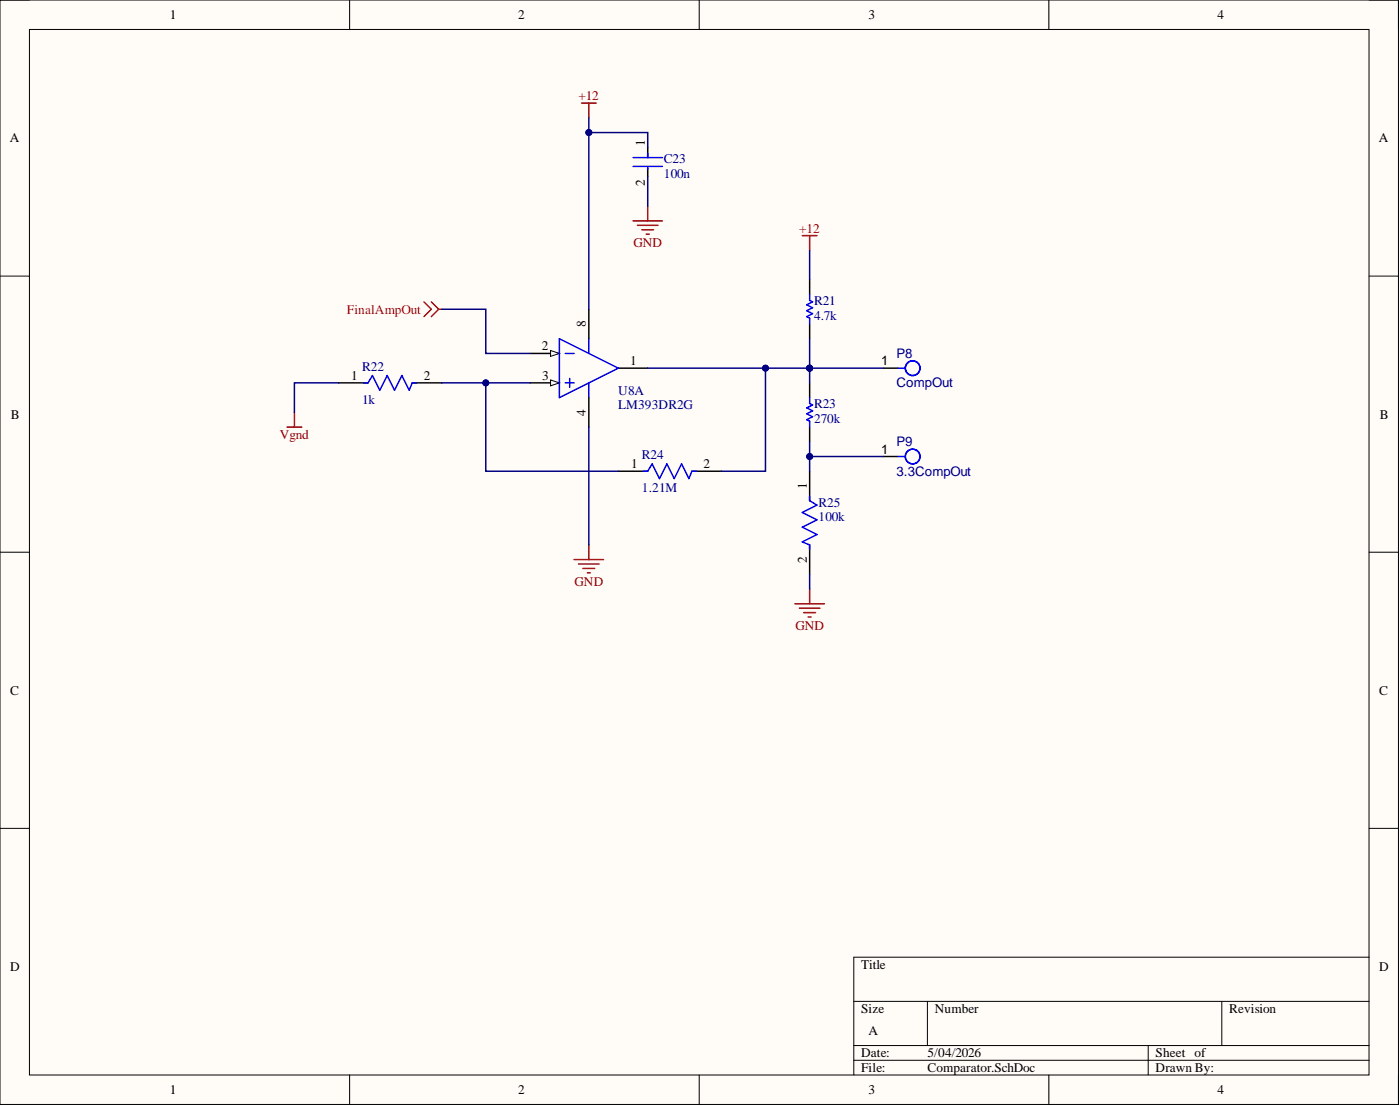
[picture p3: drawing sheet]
<svg xmlns="http://www.w3.org/2000/svg" width="241mm" height="190mm" viewBox="0 0 241 190" stroke-linecap="round" stroke-linejoin="round" font-family="sans-serif">
<path d="M0 0h241v190.2h-241z" fill-rule="evenodd" fill="#fffcf8"/>
<path d="M0 0h241v190.2h-241z" fill="none" stroke="#000" stroke-width=".17"/>
<path d="M5.1 5.1h230.9v180.1h-230.9z" fill-rule="evenodd" fill="#fffcf8"/>
<g fill="none" stroke="#000" stroke-width=".17">
<path d="M0 0h5.1M5.1 5.1h230.9v180.1h-230.9zM60.3 0v5.1M120.5 0v5.1M180.8 0v5.1M236 0h5v5.1M0 47.6h5.1M236 47.6h5M0 95.1h5.1M236 95.1h5M0 142.7h5.1M236 142.7h5"/>
<path d="M147.2 172.5h88.8M159.8 172.5v7.6M210.6 172.5v7.6M236 164.9h-88.8v20.3M60.3 185.2v5M120.5 185.2v5M147.2 180.1h88.8M147.2 182.6h88.8M180.8 185.2v5M197.9 180.1v5.1M241 185.2v5"/>
</g>
<path d="M91.3 60.9h5.1M106.6 63.4h5" fill="none" stroke="#000" stroke-width=".25"/>
<path d="M94.9 60.4l1.5 .5-1.5 .5z" fill="#f8fcff"/>
<path d="M94.9 60.4l1.5 .5-1.5 .5z" fill="none" stroke="#000" stroke-width=".17"/>
<path d="M91.3 65.9h5.1" fill="none" stroke="#000" stroke-width=".25"/>
<path d="M94.9 65.4l1.5 .5-1.5 .6z" fill="#f8fcff"/>
<path d="M94.9 65.4l1.5 .5-1.5 .6z" fill="none" stroke="#000" stroke-width=".17"/>
<g fill="none" stroke="#00f" stroke-width=".25">
<path d="M109.1 27.1h5.1M109.1 28.7h5.1M111.6 26.4v.7M111.6 28.9v.3M96.4 58.3l10.2 5.1-10.2 5.1zM101.5 58.3v2.6M139.5 50.7v1l.6 .3-1.1 .5 1.1 .5-1.1 .5 1.1 .5-1.1 .5 .5 .3v1M62.7 65.9h.7l.8-1.2 1.3 2.5 1.2-2.5 1.3 2.5 1.3-2.5 1.2 2.5 .5-1.3h.8M97.4 60.9h1.6M97.4 65.9h1.6M98.2 65.2v1.5M101.5 65.9v2.6"/>
<path d="M139.5 68.5v1l.6 .3-1.1 .5 1.1 .5-1.1 .5 1.1 .5-1.1 .5 .5 .2v1.1M154.8 63.4h1.2M154.8 78.6h1.2M110.9 81.2h.7l.8-1.3 1.3 2.5 1.2-2.5 1.3 2.5 1.3-2.5 1.2 2.5 .5-1.2h.8M139.5 85.5v.7l1.3 .8-2.5 1.3 2.5 1.2-2.5 1.3 2.5 1.3-2.5 1.2 1.2 .6v.7"/>
<circle cx="157.3" cy="78.6" r="1.27"/>
<circle cx="157.3" cy="63.4" r="1.27"/>
</g>
<g fill="none" stroke="#000" stroke-width=".25">
<path d="M111.6 25.4v1.7M111.6 28.9v1.5M101.5 53.3v5M139.5 48.2v2.5M139.5 55.8v2.5M58.4 65.9h5M71 65.9h5.1M101.5 68.5v5.1M139.5 65.9v2.6M139.5 73.6v2.5M152.2 63.4h2.6M152.2 78.6h2.6"/>
<path d="M106.6 81.2h5M119.2 81.2h5.1M139.5 81.2v5M139.5 93.9v5"/>
</g>
<g fill="none" stroke="#800000" stroke-width=".25">
<path d="M100.2 17.8h2.6M101.5 17.8v2.5M109.1 38h5.1M109.9 38.8h3.5M110.6 39.6h2.1M111.6 35.5v2.5M111.4 40.3h.5M138.3 40.6h2.5M139.5 40.6v2.5M49.5 73.6h2.5M50.7 71v2.6M99 96.4h5"/>
<path d="M99.7 97.1h3.6M100.5 97.9h2M101.2 98.7h.5M101.5 93.9v2.5M137 104h5.1M137.8 104.8h3.5M138.5 105.5h2.1M139.3 106.3h.5M139.5 101.5v2.5"/>
</g>
<path d="M73.1 52l1.2 1.3-1.2 1.2M74.3 52l1.3 1.3M75.6 53.3l-1.3 1.2M75.6 53.3h.5" fill="none" stroke="#f00" stroke-width=".25"/>
<path d="M101.5 20.3v33" fill="none" stroke="#000080" stroke-width=".25"/>
<circle cx="101.5" cy="22.8" r=".51" fill="#000080"/>
<circle cx="101.5" cy="22.8" r=".51" fill="none" stroke="#000080" stroke-width=".17"/>
<path d="M101.5 22.8h10.1v2.6M101.5 73.6v20.3" fill="none" stroke="#000080" stroke-width=".25"/>
<circle cx="101.5" cy="22.8" r=".51" fill="#000080"/>
<circle cx="101.5" cy="22.8" r=".51" fill="none" stroke="#000080" stroke-width=".17"/>
<path d="M111.6 30.4v5.1M111.6 63.4h27.9" fill="none" stroke="#000080" stroke-width=".25"/>
<circle cx="131.9" cy="63.4" r=".51" fill="#000080"/>
<circle cx="131.9" cy="63.4" r=".51" fill="none" stroke="#000080" stroke-width=".17"/>
<circle cx="139.5" cy="63.4" r=".51" fill="#000080"/>
<circle cx="139.5" cy="63.4" r=".51" fill="none" stroke="#000080" stroke-width=".17"/>
<path d="M58.4 65.9h-7.7v5.1M76.1 65.9h15.2" fill="none" stroke="#000080" stroke-width=".25"/>
<circle cx="83.7" cy="65.9" r=".51" fill="#000080"/>
<circle cx="83.7" cy="65.9" r=".51" fill="none" stroke="#000080" stroke-width=".17"/>
<path d="M83.7 65.9v15.3h22.9" fill="none" stroke="#000080" stroke-width=".25"/>
<circle cx="83.7" cy="65.9" r=".51" fill="#000080"/>
<circle cx="83.7" cy="65.9" r=".51" fill="none" stroke="#000080" stroke-width=".17"/>
<path d="M131.9 63.4v17.8h-7.6" fill="none" stroke="#000080" stroke-width=".25"/>
<circle cx="131.9" cy="63.4" r=".51" fill="#000080"/>
<circle cx="131.9" cy="63.4" r=".51" fill="none" stroke="#000080" stroke-width=".17"/>
<path d="M76.1 53.3h7.6v7.6h7.6M139.5 63.4v2.5" fill="none" stroke="#000080" stroke-width=".25"/>
<circle cx="139.5" cy="63.4" r=".51" fill="#000080"/>
<circle cx="139.5" cy="63.4" r=".51" fill="none" stroke="#000080" stroke-width=".17"/>
<path d="M139.5 76.1v5.1" fill="none" stroke="#000080" stroke-width=".25"/>
<circle cx="139.5" cy="78.6" r=".51" fill="#000080"/>
<circle cx="139.5" cy="78.6" r=".51" fill="none" stroke="#000080" stroke-width=".17"/>
<path d="M139.5 78.6h12.7M139.5 98.9v2.6" fill="none" stroke="#000080" stroke-width=".25"/>
<circle cx="139.5" cy="78.6" r=".51" fill="#000080"/>
<circle cx="139.5" cy="78.6" r=".51" fill="none" stroke="#000080" stroke-width=".17"/>
<path d="M139.5 63.4h12.7" fill="none" stroke="#000080" stroke-width=".25"/>
<circle cx="139.5" cy="63.4" r=".51" fill="#000080"/>
<circle cx="139.5" cy="63.4" r=".51" fill="none" stroke="#000080" stroke-width=".17"/>
<path d="M139.5 58.3v5.1" fill="none" stroke="#000080" stroke-width=".25"/>
<circle cx="139.5" cy="63.4" r=".51" fill="#000080"/>
<circle cx="139.5" cy="63.4" r=".51" fill="none" stroke="#000080" stroke-width=".17"/>
<path d="M139.5 43.1v5.1" fill="none" stroke="#000080" stroke-width=".25"/>
<g font-size="2.3">
<text x="29.3" y="3.3">1</text>
<text x="89.3" y="3.3">2</text>
<text x="149.7" y="3.3">3</text>
<text x="209.8" y="3.3">4</text>
<text x="1.7" y="24.5">A</text>
<text x="111.1" y="25.1" transform="rotate(-90 111.1 25.1)">1</text>
<text x="237.7" y="24.5">A</text>
<text x="111.1" y="32" transform="rotate(-90 111.1 32)">2</text>
<text x="101" y="56.3" transform="rotate(-90 101 56.3)">8</text>
<text x="60.6" y="65.4">1</text>
<text x="73.1" y="65.4">2</text>
<text x="93.4" y="60.4">2</text>
<text x="93.5" y="65.4">3</text>
<text x="108.6" y="62.9">1</text>
<text x="151.9" y="62.9">1</text>
<text x="101" y="71.6" transform="rotate(-90 101 71.6)">4</text>
<text x="1.9" y="72.1">B</text>
<text x="237.8" y="72.1">B</text>
<text x="108.8" y="80.7">1</text>
<text x="121.3" y="80.7">2</text>
<text x="151.9" y="78.1">1</text>
<text x="139" y="84.2" transform="rotate(-90 139 84.2)">1</text>
<text x="139" y="96.9" transform="rotate(-90 139 96.9)">2</text>
<text x="1.8" y="119.6">C</text>
<text x="237.7" y="119.6">C</text>
<text x="1.8" y="167.2">D</text>
<text x="148.4" y="166.9">Title</text>
<text x="237.7" y="167.2">D</text>
<text x="148.4" y="174.5">Size</text>
<text x="149.7" y="178.3">A</text>
<text x="161.1" y="174.5">Number</text>
<text x="211.9" y="174.5">Revision</text>
<text x="148.4" y="182.1">Date:</text>
<text x="148.4" y="184.7">File:</text>
<text x="159.8" y="182.1">5/04/2026</text>
<text x="159.8" y="184.7">Comparator.SchDoc</text>
<text x="199.2" y="182.1">Sheet of</text>
<text x="199.2" y="184.7">Drawn By:</text>
<text x="29.3" y="188.5">1</text>
<text x="89.3" y="188.5">2</text>
<text x="149.7" y="188.5">3</text>
<text x="209.8" y="188.5">4</text>
</g>
<g font-size="2.3" fill="#800000">
<text x="99.7" y="17.3">+12</text>
<text x="137.8" y="40.1">+12</text>
<text x="109.2" y="42.6">GND</text>
<text x="48.2" y="75.6">Vgnd</text>
<text x="99" y="101">GND</text>
<text x="137.1" y="108.6">GND</text>
</g>
<g font-size="2.3" fill="#000080">
<text x="114.4" y="28.2">C23</text>
<text x="114.4" y="30.7">100n</text>
<text x="140.3" y="52.5">R21</text>
<text x="140.3" y="55">4.7k</text>
<text x="62.4" y="63.9">R22</text>
<text x="154.5" y="61.6">P8</text>
<text x="62.4" y="69.5">1k</text>
<text x="106.6" y="68">U8A</text>
<text x="106.6" y="70.5">LM393DR2G</text>
<text x="140.3" y="70.3">R23</text>
<text x="154.5" y="66.7">CompOut</text>
<text x="140.3" y="72.8">270k</text>
<text x="154.5" y="76.9">P9</text>
<text x="110.6" y="79.1">R24</text>
<text x="154.5" y="81.9">3.3CompOut</text>
<text x="110.6" y="84.7">1.21M</text>
<text x="141.1" y="87.3">R25</text>
<text x="141.1" y="89.8">100k</text>
</g>
<text font-size="2.3" fill="#f00" x="59.8" y="54">FinalAmpOut</text>
</svg>
